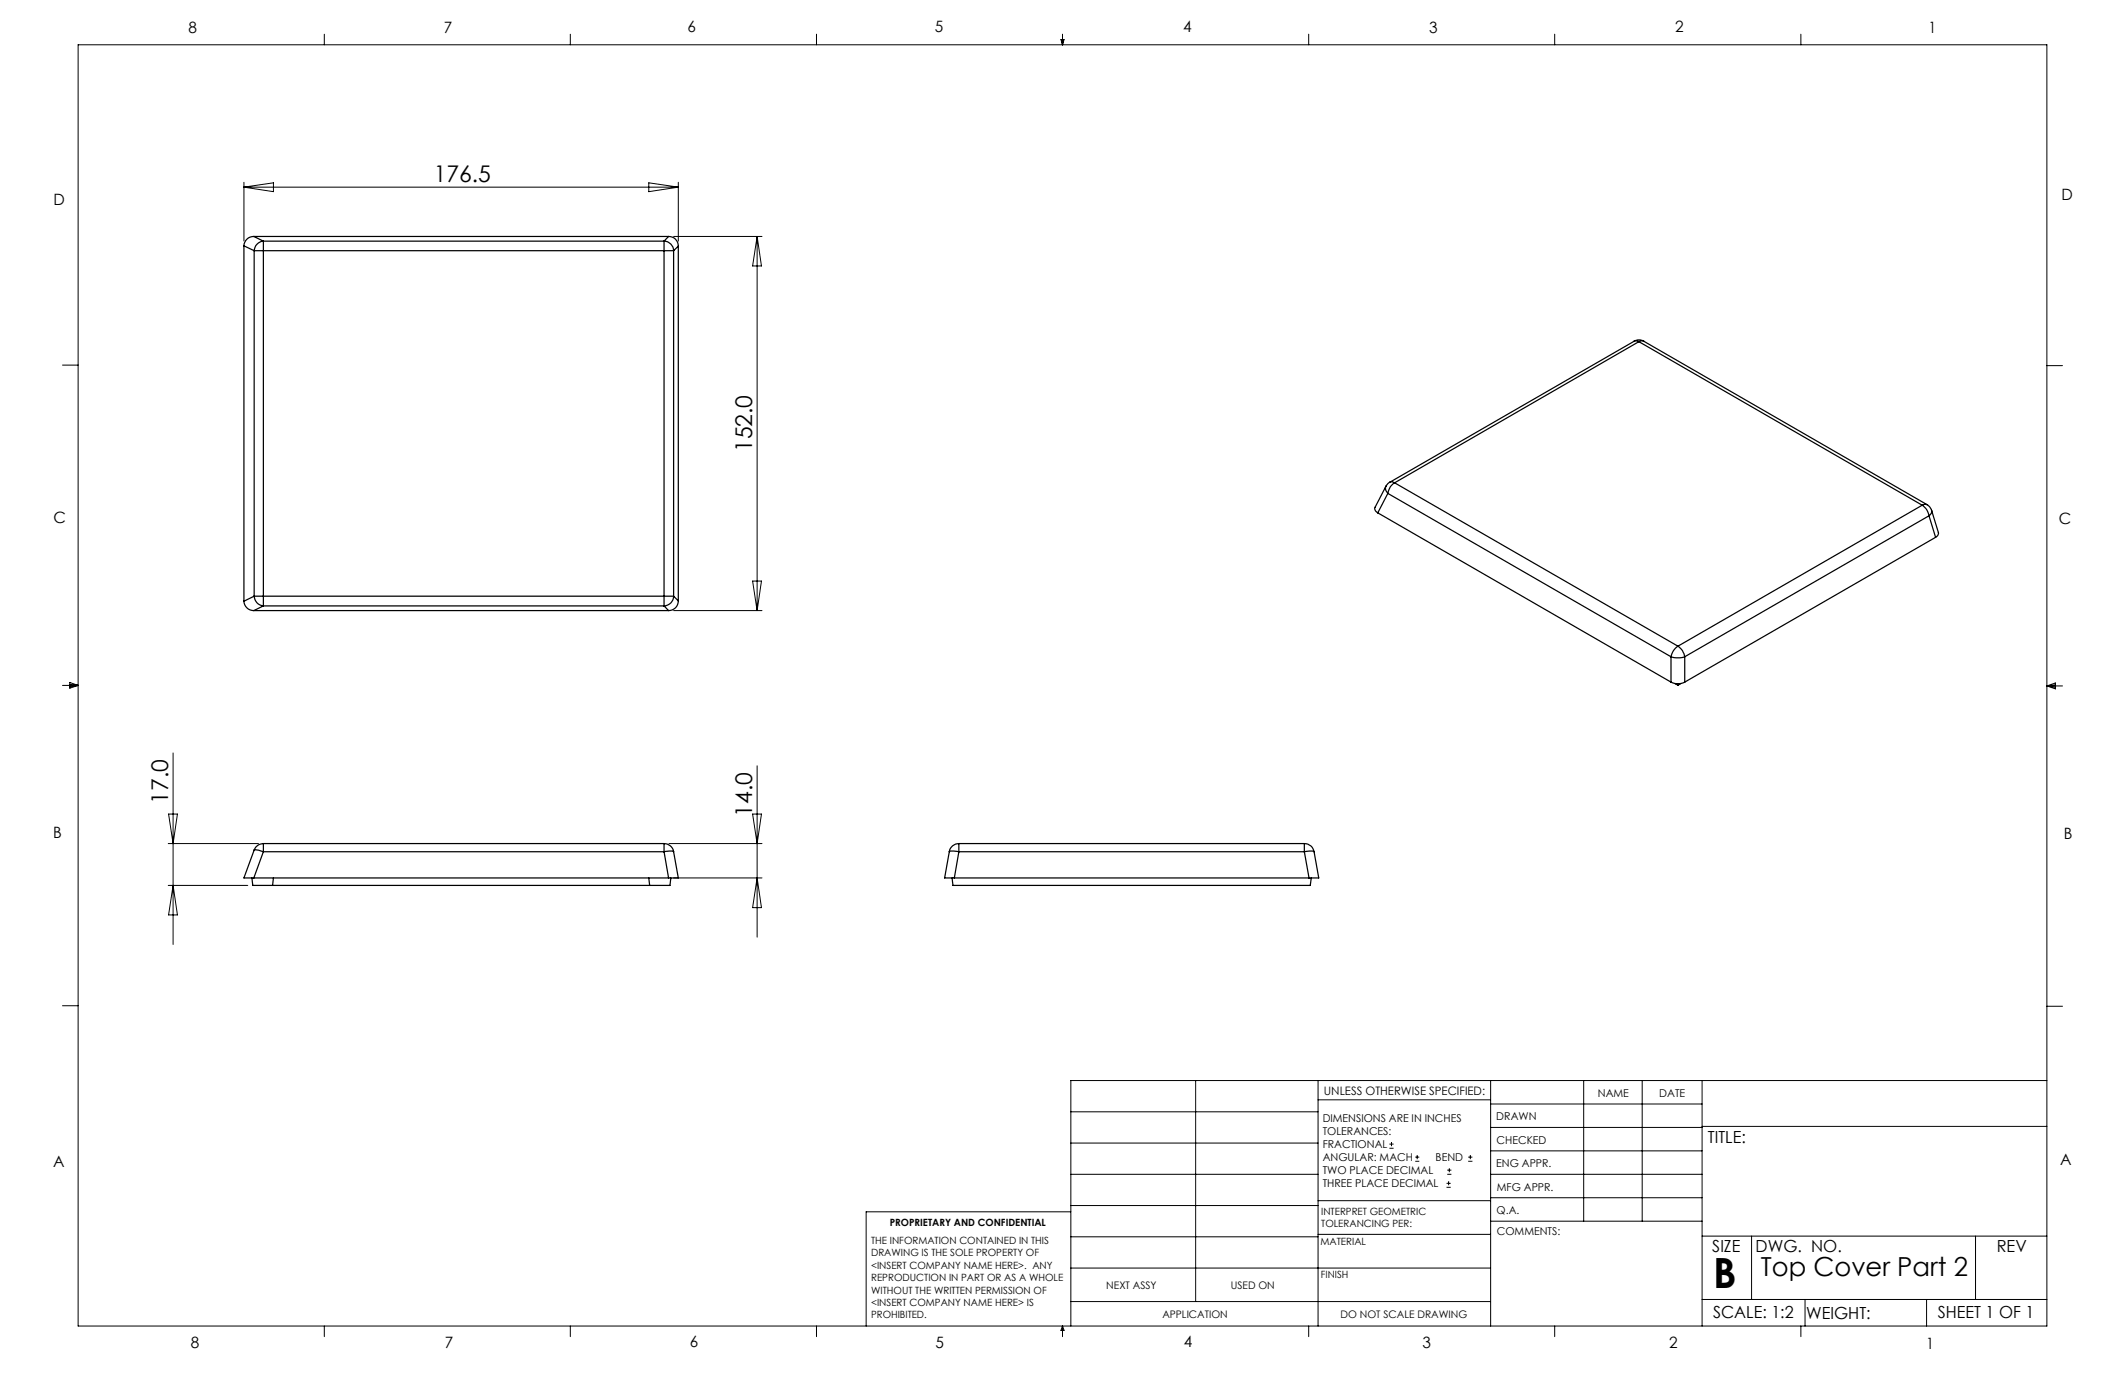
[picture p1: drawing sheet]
<svg xmlns="http://www.w3.org/2000/svg" width="432mm" height="279mm" viewBox="0 0 432 279" stroke-linecap="round" stroke-linejoin="round" font-family="sans-serif">
<g fill="none" stroke="#000" stroke-width=".2">
<path d="M15.9 9.1h400v260.4h-400zM65.9 6.9v2.2M115.9 6.9v2.2M165.9 6.9v2.2M215.6 8h.6l-.3 1.1zM215.7 8l.2 1.1M215.9 6.9v2.2M216 8l-.1 1.1M265.9 6.9v2.2M315.9 6.9v2.2M365.9 6.9v2.2M49.6 37v12"/>
<path d="M49.6 38h88.2M49.6 38l6-.9v1.8zM131.8 37.1l6 .9-6 .9zM137.8 37v12M136.9 48h17.9M153.8 48v76.1M153.8 48l.9 6h-1.8zM12.7 74.2h3.2M415.9 74.3h3.2M152.9 118.1h1.8l-.9 6zM12.7 139.3h3.2M14.2 139.1l1.7 .2"/>
<path d="M14.2 138.7l1.7 .6-1.7 .5zM15.9 139.3l-1.7 .3M136.9 124.1h17.9M415.9 139.4h3.2M415.9 139.4l1.8-.6v1.2zM415.9 139.4l1.8 .3M417.7 139.2l-1.8 .2M35.2 153v38.9M153.8 155.6v34.8M34.2 171.4h18.3M34.2 179.9h16.1M34.3 165.4h1.8l-.9 6z"/>
<path d="M35.2 179.9l.9 6h-1.8zM135.9 171.4h18.9M136.9 178.4h17.9M152.9 165.4h1.8l-.9 6zM153.8 178.4l.9 6h-1.8zM12.7 204.4h3.2M243 219.6v44.9M267.8 219.6v49.9M302.9 219.6v49.9M321.8 219.6v28.5M333.7 219.6v28.5M345.9 219.6v49.9"/>
<path d="M415.9 204.5h3.2M415.9 219.6h-198.3v49.9M217.6 238.6h50.2M217.6 232.3h50.2M217.6 225.9h50.2M267.8 223.5h35.1M282.3 233.3h.9M282.3 232.5h.9M282.8 232.1v.8M287.6 236h.8M287.6 235.1h.8M288 234.7v.8"/>
<path d="M294.1 238.6h.8M294.1 237.8h.8M294.5 237.4v.8M298.3 236h.9M298.3 235.1h.9M298.8 234.7v.8M302.9 238.6h43M302.9 233.9h43M302.9 229.1h43M302.9 224.3h43M345.9 228.9h70M217.6 257.7h85.3"/>
<path d="M217.6 251.3h50.2M217.6 245h50.2M217.6 246.2h-41.6v23.3M267.8 250.8h35.1M267.8 244h35.1M293.9 241.3h.9M293.9 240.5h.9M294.4 240v.8M302.9 248.1h43M302.9 243.4h43M345.9 251.2h70M355.9 251.2v12.9"/>
<path d="M401.4 251.2v12.9M65.9 269.5v2.1M115.9 269.5v2.1M165.9 269.5v2.1M215.9 269.5v2.1M215.9 269.5l.3 .8h-.6zM217.6 264.5h85.3M265.9 269.5v2.1M315.9 269.5v2.1M345.9 264.1h70M365.9 269.5v2.1M366.8 264.1v5.4"/>
<path d="M391.5 264.1v5.4"/>
</g>
<g fill="none" stroke="#000" stroke-width=".25">
<path d="M49.6 50l2 .9M49.6 50v72.2M51.6 48a1.99 1.99 0 0 0-2 2M51.6 48l1.9 1M51.6 48h84.3M51.6 50.9h1.9M51.6 50.9v70.2M53.5 49v1.9M53.5 49a2.07 2.07 0 0 0-1.9 1.9M53.5 49h81.4M53.5 50.9h81.4M53.5 50.9v70.2"/>
<path d="M134.9 50.9h2M134.9 49v1.9M134.9 49a1.99 1.99 0 0 1 2 1.9M134.9 50.9v70.2M135.9 48a1.93 1.93 0 0 1 1.9 2M135.9 48l-1 1M136.9 50.9v70.2M137.8 50l-.9 .9M137.8 50v72.1M332 69.4a1.93 1.93 0 0 1 2 0M332 69.4l.4-.1 .6 .1M332 69.4l-49.6 28.6"/>
<path d="M333 69.4l-49.6 28.7M333 69.4l57.6 33.3M334 69.4l-.5-.1-.5 .1M334 69.4l57.6 33.2M281.6 98.8l-2.2 4.4 .1 .6 .5 .4M281.6 98.8v.6l.4 .9M282.4 98l-.8 .8M282.4 98l.4-.1 .6 .2M283.4 98.1a2.89 2.89 0 0 0-1.4 2.2M283.4 98.1l57.6 33.2M280 104.2l59.5 34.4M282 100.3l-2 3.9"/>
<path d="M282 100.3l57.5 33.2M390.6 102.7a3.1 3.1 0 0 1 1.4 2.1M390.6 102.7l-49.6 28.6M391.6 102.6l.4 .3 .5 .8M391.6 102.6l-.5-.1-.5 .2M392 104.8l-49.7 28.7M392 104.8l1.3 4.4M392.5 103.7l1.4 4.7-.2 .4-.4 .4M392.5 103.7v.4l-.5 .7M393.3 109.2l-51 29.4M49.6 122.2a1.99 1.99 0 0 0 2 1.9M51.6 124.1h84.3"/>
<path d="M51.6 121.1h1.9M51.6 121.1a2.07 2.07 0 0 0 1.9 2M51.6 121.1l-2 1.1M53.5 121.1v2M53.5 121.1h81.4M53.5 123.1h81.4M53.5 123.1l-1.9 1M134.9 121.1h2M134.9 121.1v2M134.9 123.1l1 1M136.9 121.1a1.99 1.99 0 0 1-2 2M136.9 121.1l.9 1"/>
<path d="M137.8 122.1a1.93 1.93 0 0 1-1.9 2M339.5 133.5a4.7 4.7 0 0 0 2.8 0M339.5 138.6a2.93 2.93 0 0 0 2.8 0M339.5 133.5v5.1M340.3 138.9l.7 .3M341 131.3a3.1 3.1 0 0 1 1.3 2.2M341 131.3a3.3 3.3 0 0 0-1.5 2.2M341 139v.2M341.6 138.9l-.6 .3M342.3 133.5v5.1M51.2 178.4l.2 1.5h84.7l.2-1.5M51.6 178.4h84.3"/>
<path d="M51.6 172.7l.9 .1 1 .3M51.6 172.7l-2 5.7h2M53.5 171.4v1.7M53.5 171.4a2 2 0 0 0-1.9 1.3M53.5 173.1l-1.9 5.3M53.5 173.1h81.4M53.5 171.4h81.4M55.6 178.4l-.2 1.5M131.8 178.4l.2 1.5M134.9 173.1a2.85 2.85 0 0 1 2 0M134.9 171.4a1.95 1.95 0 0 1 2 1.7M134.9 171.4v1.7"/>
<path d="M134.9 173.1l1 5.3M136.9 173.1l.9 5.3h-1.9M192.9 173.1a2.85 2.85 0 0 1 1.9 0M192.9 173.1l-1 5.3h2M193.5 178.4l.1 1.5h72.6l.3-1.5M193.9 178.4h72.1M194.8 171.4v1.7M194.8 171.4a1.95 1.95 0 0 0-1.9 1.7M194.8 173.1h70.2M194.8 171.4h70.2M194.8 173.1l-.9 5.3M265 173.1a3 3 0 0 1 2 0"/>
<path d="M265 171.4v1.7M265 171.4a1.95 1.95 0 0 1 2 1.7M265 173.1l1 5.3M267 173.1l1 5.3h-2"/>
</g>
<text font-size="8.5" x="348.1" y="261.8">B</text>
<text font-size="5.3" x="357.8" y="259.3">Top Cover Part 2</text>
<g font-size="4.7">
<text x="88.1" y="37">176.5</text>
<text x="152.8" y="91.9" transform="rotate(-90 152.8 91.9)">152.0</text>
<text x="34.2" y="163.3" transform="rotate(-90 34.2 163.3)">17.0</text>
<text x="152.8" y="165.9" transform="rotate(-90 152.8 165.9)">14.0</text>
</g>
<g font-size="3.4">
<text x="347.1" y="232.3">TITLE:</text>
<text x="347.9" y="254.3">SIZE</text>
<text x="356.7" y="254.4">DWG. NO.</text>
<text x="405.7" y="254.5">REV</text>
<text x="348.1" y="267.9">SCALE: 1:2</text>
<text x="367" y="268">WEIGHT:</text>
<text x="393.8" y="267.9">SHEET 1 OF 1</text>
</g>
<g font-size="3.2">
<text x="38.3" y="6.7">8</text>
<text x="90.2" y="6.7">7</text>
<text x="139.7" y="6.5">6</text>
<text x="190" y="6.5">5</text>
<text x="240.4" y="6.5">4</text>
<text x="290.4" y="6.7">3</text>
<text x="340.4" y="6.5">2</text>
<text x="391.9" y="6.7">1</text>
<text x="10.9" y="41.6">D</text>
<text x="418.9" y="40.7">D</text>
<text x="10.9" y="106.3">C</text>
<text x="418.4" y="106.4">C</text>
<text x="10.8" y="170.2">B</text>
<text x="419.4" y="170.6">B</text>
<text x="10.8" y="237.2">A</text>
<text x="418.6" y="236.8">A</text>
<text x="38.8" y="273.8">8</text>
<text x="90.4" y="273.8">7</text>
<text x="140.2" y="273.8">6</text>
<text x="190.1" y="273.9">5</text>
<text x="240.5" y="273.8">4</text>
<text x="289" y="273.9">3</text>
<text x="339.1" y="273.8">2</text>
<text x="391.4" y="274.1">1</text>
</g>
<text font-size="2.4" x="269" y="222.4">UNLESS OTHERWISE SPECIFIED:</text>
<g font-size="2.2">
<text x="268.8" y="228">DIMENSIONS ARE IN INCHES</text>
<text x="304.1" y="227.7">DRAWN</text>
<text x="324.7" y="222.9">NAME</text>
<text x="337.2" y="222.9">DATE</text>
<text x="268.8" y="230.6">TOLERANCES:</text>
<text x="268.8" y="233.3">FRACTIONAL</text>
<text x="304.1" y="232.6">CHECKED</text>
<text x="268.8" y="236">ANGULAR: MACH</text>
<text x="268.8" y="238.6">TWO PLACE DECIMAL</text>
<text x="291.7" y="236">BEND</text>
<text x="304" y="237.2">ENG APPR.</text>
<text x="268.8" y="241.3">THREE PLACE DECIMAL</text>
<text x="304.2" y="241.9">MFG APPR.</text>
<text x="304.1" y="246.7">Q.A.</text>
<text x="304.1" y="250.9">COMMENTS:</text>
</g>
<g font-size="2.1">
<text x="224.8" y="262">NEXT ASSY</text>
<text x="250.1" y="261.9">USED ON</text>
<text x="236.2" y="267.8">APPLICATION</text>
<text x="272.4" y="267.8">DO NOT SCALE DRAWING</text>
</g>
<g font-size="2">
<text x="180.8" y="249.2">PROPRIETARY AND CONFIDENTIAL</text>
<text x="268.5" y="246.8">INTERPRET GEOMETRIC</text>
<text x="268.5" y="249.4">TOLERANCING PER:</text>
<text x="177" y="252.8">THE INFORMATION CONTAINED IN THIS</text>
<text x="177" y="255.3">DRAWING IS THE SOLE PROPERTY OF</text>
<text x="177" y="257.8">&lt;INSERT COMPANY NAME HERE&gt;. ANY</text>
<text x="268.3" y="252.9">MATERIAL</text>
<text x="177" y="260.3">REPRODUCTION IN PART OR AS A WHOLE</text>
<text x="177" y="262.9">WITHOUT THE WRITTEN PERMISSION OF</text>
<text x="268.4" y="259.7">FINISH</text>
<text x="177" y="265.4">&lt;INSERT COMPANY NAME HERE&gt; IS</text>
<text x="177" y="267.9">PROHIBITED.</text>
</g>
</svg>
